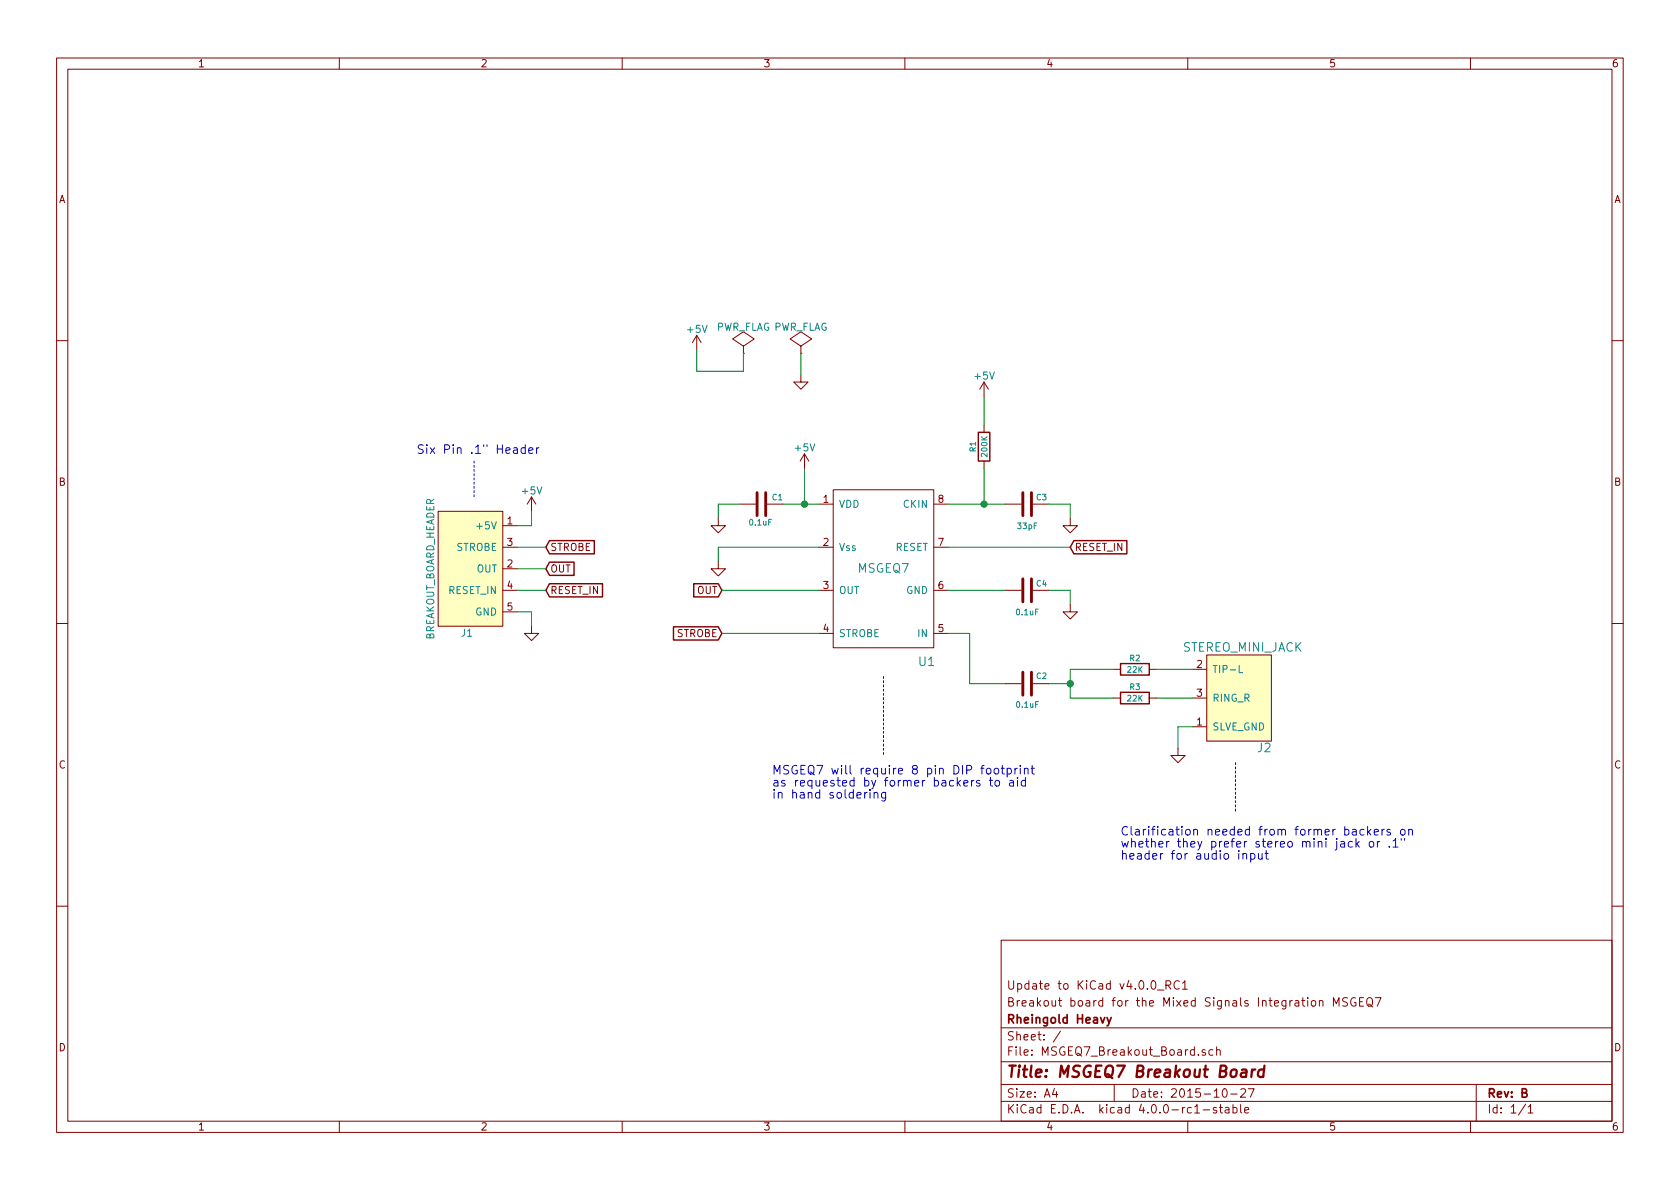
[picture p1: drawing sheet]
<svg xmlns="http://www.w3.org/2000/svg" width="297mm" height="210mm" viewBox="0 0 297 210" stroke-linecap="round" stroke-linejoin="round" font-family="sans-serif">
<g fill="none" stroke="#840000" stroke-width=".18">
<path d="M10 10.3h277v189.9h-277zM12 12.2h273v186.1h-273zM60 10.3v1.9M110 10.3v1.9M160 10.3v1.9M210 10.3v1.9M260 10.3v1.9M123.2 59.3l-.8 1.3M123.2 59.3v2.5M123.2 59.3l.8 1.3M10 60.2h2M131.4 62.5h.1"/>
<path d="M131.4 61.2l1.9-1.3-1.9-1.2-1.9 1.2 1.9 1.3v1.3M141.6 62.5h.1M141.6 61.2l1.9-1.3-1.9-1.2-1.9 1.2 1.9 1.3v1.3M141.6 66.3v1.3h1.3l-1.3 1.2-1.3-1.2h1.3M174 67.6v2.5M174 75.2v1.2M174 67.6l-.8 1.2M174 67.6l.8 1.2M285 60.2h2M77.5 90.4h11.4v20.3h-11.4zM88.9 96.8h2.5M88.9 93h2.5"/>
<path d="M94 87.9l-.8 1.2M94 87.9v2.5M94 87.9l.7 1.2M127 91.7v1.3h1.3l-1.3 1.2-1.3-1.2h1.3M127 99.3v1.3h1.3l-1.3 1.2-1.3-1.2h1.3M130.8 89.1h2.8M135.6 89.1h2.8M142.2 80.3l-.7 1.2M142.2 80.3v2.5M142.2 80.3l.8 1.2M144.8 89.1h2.5M144.8 96.8h2.5"/>
<path d="M147.3 86.6h17.8v27.9h-17.8zM165.1 89.1h2.5M165.1 96.8h2.5M174 81.5v1.3M177.8 89.1h2.8M182.6 89.1h2.8M189.2 91.7v1.3h1.3l-1.3 1.2-1.2-1.2h1.2M10 110.3h2M88.9 104.4h2.5M88.9 100.6h2.5M88.9 108.2h2.5M94 110.7v1.3h1.2l-1.2 1.3-1.3-1.3h1.3"/>
<path d="M144.8 104.4h2.5M144.8 112h2.5M165.1 104.4h2.5M165.1 112h2.5M177.8 104.4h2.8M182.6 104.4h2.8M189.2 106.9v1.3h1.3l-1.3 1.3-1.2-1.3h1.2M196.8 118.4h1.3M203.2 118.4h1.3M210.8 118.4h2.6M213.4 115.8h11.4v15.3h-11.4zM285 110.3h2"/>
<path d="M177.8 120.9h2.8M182.6 120.9h2.8M196.8 123.4h1.3M203.2 123.4h1.3M208.3 132.3v1.3h1.2l-1.2 1.3-1.3-1.3h1.3M210.8 128.5h2.6M210.8 123.4h2.6M10 160.2h2M177 166.3h108v32h-108zM204.6 175.1h1.2M206.1 174.2l.8-.1 .1-.2-.1-.3-.2-.2h-.6v1.5M206.5 174.2l.5 .7"/>
<path d="M208.5 173.6a.7 .7 0 0 0-.9 .2 .7 .7 0 0 0 .1 .9 .55 .55 0 0 0 .8 .1M209.1 173.9l.4-.5v1.5M209.1 174.9h.8M233.3 177.1l.2-.2 .4 .1v.9M233.3 176.9v1M235.8 177.9v-1.5l.5 1.1 .5-1.1v1.5M238.3 176.5l-.6-.1-.3 .3 .1 .3 .7 .4v.4a.62 .62 0 0 1-.8 0M239.7 176.5a.73 .73 0 0 0-.9 .5 .73 .73 0 0 0 .5 .9l.5-.1v-.5h-.3M240.4 177.1h.5M241.1 176.4h-.7v1.5h.7M241.7 176.7l.3-.3a.53 .53 0 0 1 .7 .5v.5a.51 .51 0 0 1-.8 .4 1.05 1.05 0 0 1-.2-1.1zM241.9 177.6h.3l.5 .5"/>
<path d="M243.2 176.4h1l-.7 1.5M285 160.2h2M60 198.3v1.9M110 198.3v1.9M160 198.3v1.9M177 194.8h108M177 191.8h108M177 187.8h108M177 181.8h108M186.4 192.5l-.3 1h.9M186.8 193v1M187.5 182.3l-1.3 2"/>
<path d="M197 191.8v3M210 198.3v1.9M211.2 196.8h.9M212.7 196.3h1.2M213.1 185.7a.37 .37 0 0 0-.6 .1l.1 .2 .5 .2 .1 .1-.2 .3-.5-.1M214.5 185.7l-.5-.1-.3 .3 .1 .6 .2 .1 .5-.1M215.1 195.9a.37 .37 0 0 0-.6 .1l.1 .3 .5 .1 .1 .1-.3 .3-.4-.1M215.1 185.7l.2-.1 .4 .1v.9M215.1 185.1v1.5M215.6 195.8h.6M215.8 195.3v1.3l.4 .2M216.3 192.7l.2-.2a.81 .81 0 0 1 .6 .6 .81 .81 0 0 1-.3 .8l-.2 .1a.79 .79 0 0 1-.3-1.3z"/>
<path d="M216.7 195.9h.5l.1 .9M217.3 196.2l-.5 .1-.2 .2 .2 .3 .5-.1M217.6 193.5h1.1M218 195.9l.4-.1 .3 .3-.1 .6h-.6M218 195.3v1.5M219.4 195.3v1.3l.2 .2M219.4 192.7l.2-.2h.4l.2 .5-.9 1h.9M220.1 196.3l.7-.1-.1-.3-.4-.1-.2 .2v.7h.6M220.7 192.5h1l-.6 1.5M260 198.3v1.9M261 191.8v6.5M269.7 195.2l-1.2 2"/>
<path d="M270.2 195.8l.4-.5v1.5M270.2 196.8h.8"/>
</g>
<path d="M219.6 189.2h.7v1.2M220.4 189.6l-.7 .1a.4 .4 0 0 0-.3 .3 .4 .4 0 0 0 .2 .4l.7-.1M221.4 189.1l-.2 1.3M221.9 189.1a.54 .54 0 0 0-.6 .4M223.5 189.2a.7 .7 0 0 0-1 .3v.8l.3 .1 .5-.1M223.6 188.4l-.3 2" fill="none" stroke="#840000" stroke-width=".41"/>
<path d="M195.7 179.9l.4 1M196.5 179.9l-.5 1.4-.3 .1" fill="none" stroke="#840000" stroke-width=".3"/>
<path d="M173 76.4h2v5.1h-2zM97.2 99.4h4.3v2.3h-4.3l-.7-1.1zM97.2 95.6h7.9v2.3h-7.9l-.7-1.1zM189.9 95.6h9.3v2.3h-9.3l-.7-1.1zM97.2 103.2h9.3v2.4h-9.3l-.7-1.2zM119.1 110.8h7.9l.6 1.2-.6 1.2h-7.9zM122.7 103.2h4.3l.6 1.2-.6 1.2h-4.3zM198.1 117.3h5.1v2.1h-5.1zM198.1 122.4h5.1v2.1h-5.1z" fill="none" stroke="#840000" stroke-width=".25"/>
<g fill="none" stroke="#008400" stroke-width=".18">
<path d="M123.2 61.8v3.9h8.2v-3.2M141.6 62.5v3.8M174 70.1v5.1M91.4 96.8h5.1M94 90.4v2.6h-2.6M130.8 89.1h-3.8v2.6M138.4 89.1h6.4M142.2 82.8v6.3M144.8 96.8h-17.8v2.5M167.6 89.1h10.2M167.6 96.8h21.6M174 82.8v6.3"/>
<path d="M185.4 89.1h3.8v2.6M91.4 104.4h5.1M91.4 108.2h2.6v2.5M91.4 100.6h5.1M127.6 104.4h17.2M127.6 112h17.2M167.6 104.4h10.2M167.6 112h3.8v8.9h6.4M185.4 104.4h3.8v2.5M196.8 118.4h-7.6v5h7.6M204.5 118.4h6.3M185.4 120.9h3.8"/>
<path d="M204.5 123.4h6.3M210.8 128.5h-2.5v3.8"/>
</g>
<path d="M133.9 87.1v4.1M135.4 87.1v4.1M180.8 87.1v4.1M182.4 87.1v4.1M180.8 102.4v4M180.8 118.9v4M182.4 102.4v4M182.4 118.9v4" fill="none" stroke="#840000" stroke-width=".51"/>
<g fill="#008400" stroke="#008400" stroke-width=".25">
<circle cx="174" cy="89.1" r=".51"/>
<circle cx="189.2" cy="120.9" r=".51"/>
<circle cx="142.2" cy="89.1" r=".51"/>
</g>
<g fill="#ffffc2" stroke="#ffffc2" stroke-width=".18">
<path d="M77.5 90.4h11.4v20.3h-11.4z"/>
<path d="M213.4 115.8h11.4v15.3h-11.4z"/>
</g>
<path d="M219.1 117.7v1.2h.6" fill="none" stroke="#008484" stroke-width=".18"/>
<g fill="none" stroke="#0000c2" stroke-width=".18">
<path d="M92.9 79.2a.48 .48 0 0 0-.7 .1v.7a.48 .48 0 0 0 .7 .1M92.9 78.7v1.5M93.5 79.7l.7-.2v-.3h-.5l-.2 .2 .1 .7h.6M94.9 79.2v1M95.3 79.2h-.3l-.1 .3M173.2 138.1l-.3-.1-.3 .2 .1 .2 .5 .2v.3h-.6M174.5 136l.2-.1 .4 .1 .1 .6-.1 .2-.4 .1-.2-.2zM174.9 138h.6M175.1 137.5v1.3l.4 .2M175.8 136l.3-.1 .4 .1 .1 .6-.2 .2-.3 .1-.3-.2zM176 138.1l.2-.1 .5 .1v.6l-.1 .2-.4 .1-.2-.1zM177 135.9h.6"/>
<path d="M177.2 135.4v1.3l.4 .2M178.1 135.9a.48 .48 0 0 1 .6 .1v.7a.48 .48 0 0 1-.6 .1M178.1 135.9v1.5M178.5 138.1h.6l.1 .9M179.2 138.3l-.5 .1a.3 .3 0 0 0-.2 .3 .3 .3 0 0 0 .2 .3l.5-.1M179.5 135.9v1M179.9 135.9h-.3l-.1 .3M179.9 137.5v.1M179.9 138v1M180.4 135.4v.1M180.4 135.9v1M181.1 136l.1-.1a.36 .36 0 0 1 .6 .2v.8"/>
<path d="M181.1 135.9v1M181.3 138.1a.48 .48 0 0 0-.7 0v.8a.48 .48 0 0 0 .7 0M181.3 137.5v1.5M182.3 135.9h.6M182.5 135.4v1.3l.4 .2M153.3 140.1l-.3 .1-.1 .2M153.8 140.1v1M154.6 140.3v-.1a.36 .36 0 0 1 .6 .2v.7M154.6 140.1v1M156.6 140.1v1.3l-.3 .3-.4-.1M156.6 140.2a.48 .48 0 0 0-.7 .1v.7a.48 .48 0 0 0 .7 .1M219.8 151.1v-.1a.36 .36 0 0 1 .6 .1v.8"/>
<path d="M219.8 150.9v1M221.1 151a.48 .48 0 0 1 .7 .1v.7a.48 .48 0 0 1-.7 .1M221.1 150.9v1.5M222.5 150.9v.8a.38 .38 0 0 0 .7 .1M223.2 150.9v1M223.9 150.4v1.3l.4 .2M239.1 148.9a.48 .48 0 0 0-.6 0v.8a.48 .48 0 0 0 .6 0M239.8 148.3v1.5M239.9 149.2l.4 .6M240.3 148.8l-.5 .6M241.2 146.7a.48 .48 0 0 0-.7 .1v.7a.48 .48 0 0 0 .7 .1M241.8 146.1v1.6"/>
<path d="M242 147.1l.4 .6M242.2 148.9l.2-.1 .4 .1 .1 .6-.2 .2-.3 .1-.2-.1zM242.4 146.7l-.6 .5M243 147.2l.7-.2-.1-.3h-.4l-.2 .2 .1 .7h.5M243.5 148.8v1M244 148.8l-.3 .1-.2 .2M244.3 146.7v1M244.8 146.7h-.3l-.2 .3M245.6 149.7v.1M245.8 146.7h-.4l-.2 .2 .1 .2 .5 .1v.4h-.6M246.3 148.7l.5-.4v1.5M246.3 149.8h.9"/>
<path d="M247.7 146.8l.2-.1 .5 .1v.6l-.1 .2-.4 .1-.2-.2zM247.8 148.3v.3M248.3 148.3v.3M249.1 146.8v-.1a.36 .36 0 0 1 .6 .2v.8M249.1 146.7v1"/>
</g>
<path d="M83.8 81.5v6.4M156.2 119.6v14M218.4 134.9v8.9" fill="none" stroke="#0000c2" stroke-width=".18" stroke-dasharray=".3 .4"/>
<text font-size="2.8" fill="#840000" x="178" y="190.5">Title: MSGEQ7 Breakout Board</text>
<g font-size="2.1" fill="#0000c2">
<text x="73.7" y="80.3">Six Pin .1&quot; Header</text>
<text x="136.5" y="137">MSGEQ7 will require 8 pin DIP footprint</text>
<text x="136.5" y="139.1">as requested by former backers to aid</text>
<text x="136.5" y="141.2">in hand soldering</text>
<text x="198.1" y="147.7">Clarification needed from former backers on</text>
<text x="198.1" y="149.9">whether they prefer stereo mini jack or .1&quot;</text>
<text x="198.1" y="152">header for audio input</text>
</g>
<g font-size="2.1" fill="#008484">
<text x="151.7" y="101.3">MSGEQ7</text>
<text x="162.5" y="117.8">U1</text>
<text x="209" y="115.2">STEREO_MINI_JACK</text>
<text x="222.4" y="133">J2</text>
</g>
<g font-size="2.1" fill="#840000">
<text x="178" y="178">Breakout board for the Mixed Signals Integration MSGEQ7</text>
<text x="178" y="175">Update to KiCad v4.0.0_RC1</text>
<text x="178" y="184">Sheet: /</text>
<text x="178" y="181">Rheingold Heavy</text>
<text x="178" y="186.7">File: MSGEQ7_Breakout_Board.sch</text>
<text x="178" y="196.9">KiCad E.D.A. kicad 4.0.0-rc1-stable</text>
<text x="178" y="194.1">Size: A4</text>
<text x="200" y="194.1">Date: 2015-10-27</text>
<text x="263" y="194.1">Rev: B</text>
<text x="263" y="196.9">Id: 1/1</text>
</g>
<g font-size="1.8" fill="#840000">
<text x="35" y="11.9">1</text>
<text x="85" y="11.9">2</text>
<text x="135" y="11.9">3</text>
<text x="185" y="11.9">4</text>
<text x="235" y="11.9">5</text>
<text x="285" y="11.9">6</text>
<text x="10.4" y="35.9">A</text>
<text x="285.4" y="35.9">A</text>
<text x="10.4" y="85.9">B</text>
<text x="145.6" y="88.9">1</text>
<text x="165.9" y="88.9">8</text>
<text x="285.4" y="85.9">B</text>
<text x="89.7" y="92.7">1</text>
<text x="89.7" y="100.3">2</text>
<text x="89.7" y="96.5">3</text>
<text x="97.3" y="101.2">OUT</text>
<text x="97.3" y="97.4">STROBE</text>
<text x="145.6" y="96.5">2</text>
<text x="165.9" y="96.5">7</text>
<text x="190" y="97.4">RESET_IN</text>
<text x="89.7" y="104.1">4</text>
<text x="89.7" y="107.9">5</text>
<text x="97.3" y="105">RESET_IN</text>
<text x="123.1" y="105">OUT</text>
<text x="145.6" y="104.1">3</text>
<text x="165.9" y="104.1">6</text>
<text x="119.5" y="112.6">STROBE</text>
<text x="145.6" y="111.8">4</text>
<text x="165.9" y="111.8">5</text>
<text x="211.6" y="118.1">2</text>
<text x="211.6" y="123.2">3</text>
<text x="211.6" y="128.3">1</text>
<text x="10.4" y="135.9">C</text>
<text x="285.4" y="135.9">C</text>
<text x="10.4" y="185.9">D</text>
<text x="285.4" y="185.9">D</text>
<text x="35" y="199.9">1</text>
<text x="85" y="199.9">2</text>
<text x="135" y="199.9">3</text>
<text x="185" y="199.9">4</text>
<text x="235" y="199.9">5</text>
<text x="285" y="199.9">6</text>
</g>
<g font-size="1.8" fill="#008484">
<text x="121.6" y="58.8">+5V</text>
<text x="126.5" y="58.5">PWR_FLAG PWR_FLAG</text>
<text x="172.4" y="67.1">+5V</text>
<text x="140.6" y="79.8">+5V</text>
<text x="92.4" y="87.4">+5V</text>
<text x="148.3" y="89.8">VDD</text>
<text x="159.8" y="89.8">CKIN</text>
<text x="84.7" y="93.6">+5V</text>
<text x="80.5" y="97.4">STROBE</text>
<text x="84.2" y="101.2">OUT</text>
<text x="148.3" y="97.4">Vss</text>
<text x="158.2" y="97.4">RESET</text>
<text x="79.2" y="105">RESET_IN</text>
<text x="148.3" y="105">OUT</text>
<text x="160.1" y="105">GND</text>
<text x="76.8" y="113.5" transform="rotate(-90 76.8 113.5)">BREAKOUT_BOARD_HEADER</text>
<text x="81.6" y="112.6">J1</text>
<text x="83.9" y="108.8">GND</text>
<text x="148.3" y="112.6">STROBE</text>
<text x="162.3" y="112.6">IN</text>
<text x="214.4" y="119">TIP-L</text>
<text x="214.4" y="124.1">RING_R</text>
<text x="214.4" y="129.2">SLVE_GND</text>
</g>
<g font-size="1.4" fill="#008484">
<text x="172.5" y="79.9" transform="rotate(-90 172.5 79.9)">R1</text>
<text x="174.6" y="80.7" transform="rotate(-90 174.6 80.7)">200K</text>
<text x="136.6" y="88.5">C1</text>
<text x="183.3" y="88.5">C3</text>
<text x="132.6" y="92.9">0.1uF</text>
<text x="180" y="93.5">33pF</text>
<text x="183.3" y="103.7">C4</text>
<text x="179.7" y="108.8">0.1uF</text>
<text x="199.4" y="118.9">22K</text>
<text x="199.8" y="116.9">R2</text>
<text x="179.8" y="125.1">0.1uF</text>
<text x="183.3" y="120.1">C2</text>
<text x="199.4" y="124">22K</text>
<text x="199.8" y="122">R3</text>
</g>
</svg>
